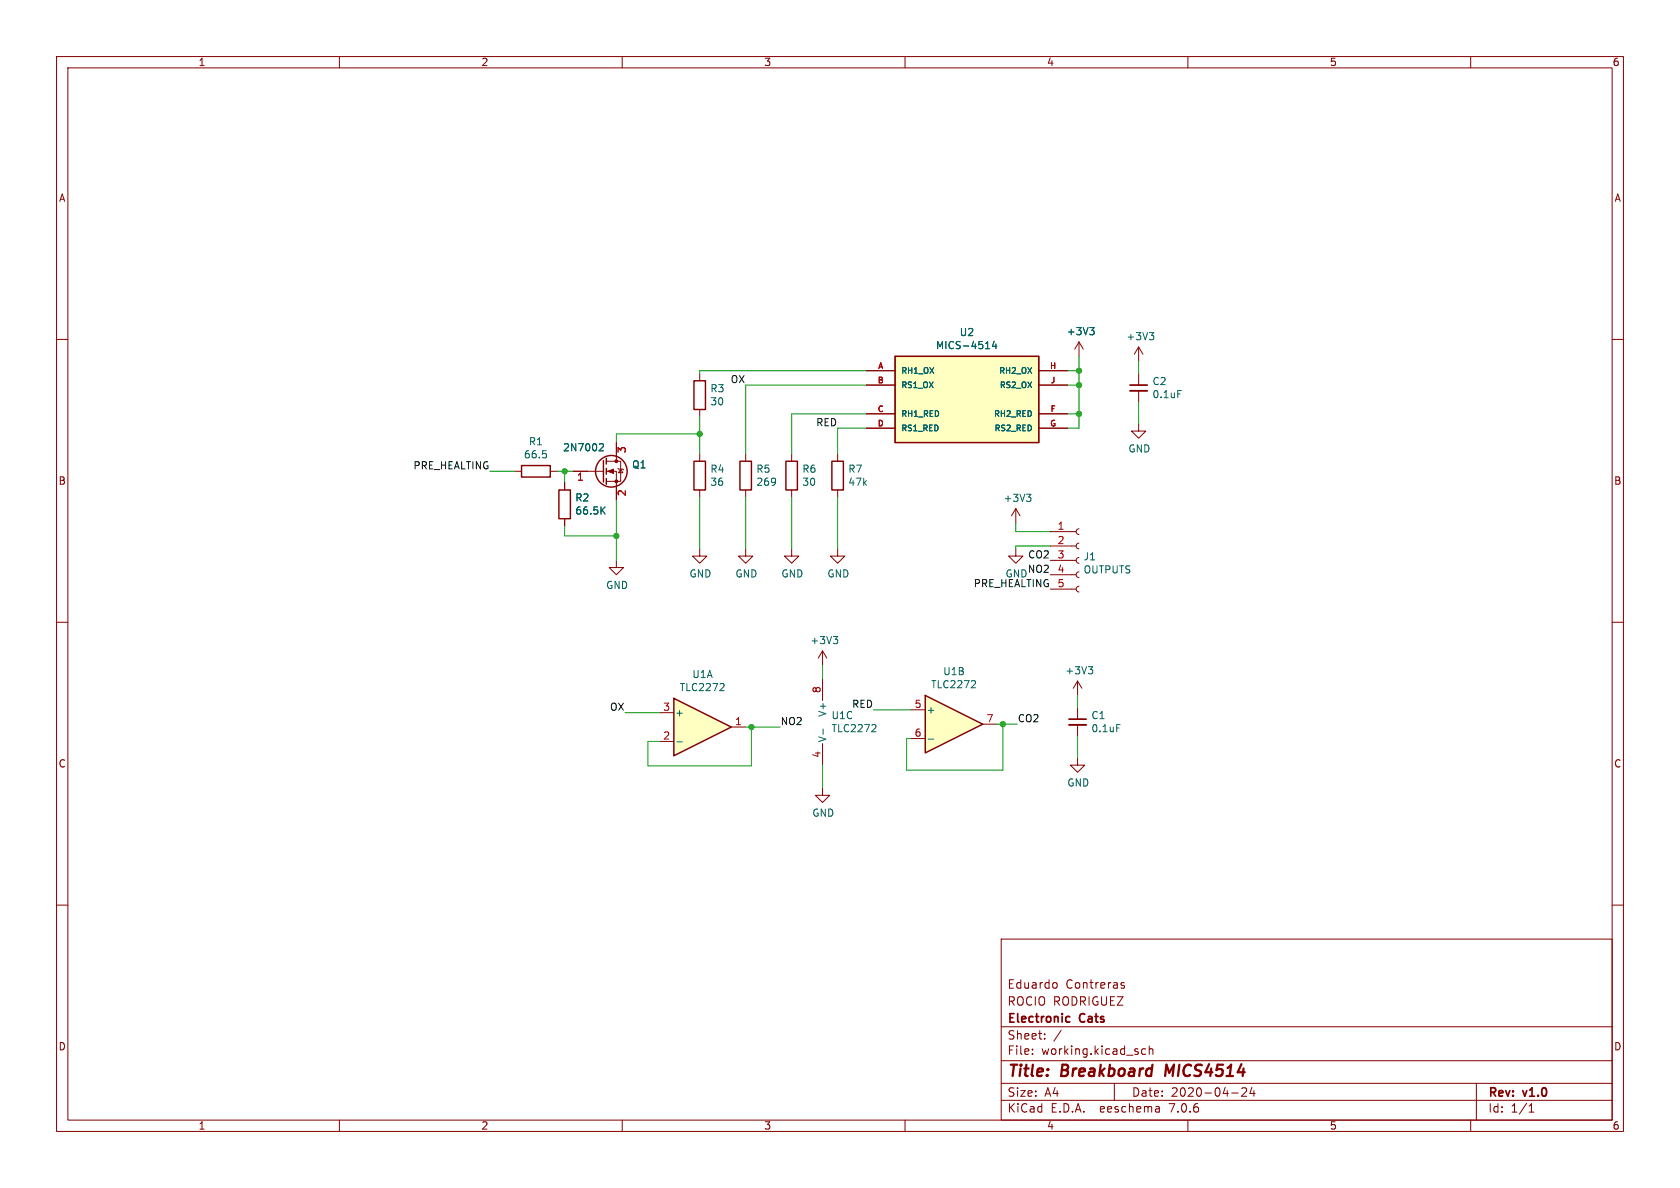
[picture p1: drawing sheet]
(kicad_sch (version 20230121) (generator eeschema)

 (paper "A4")

 (title_block
  (title "Breakboard MICS4514")
  (date "2020-04-24")
  (rev "v1.0")
  (company "Electronic Cats")
  (comment 1 "ROCIO RODRIGUEZ")
  (comment 2 "Eduardo Contreras"))

 (lib_symbols
  (symbol "Amplifier_Operational:LM2904" (pin_names (offset 0.127)) (in_bom yes) (on_board yes)
   (property "Reference" "U" (at 0 5.08 0) (effects (font (size 1.27 1.27)) (justify left)))
   (property "Value" "LM2904" (at 0 -5.08 0) (effects (font (size 1.27 1.27)) (justify left)))
   (property "Footprint" "" (at 0 0 0) (effects (font (size 1.27 1.27)) hide))
   (property "Datasheet" "http://www.ti.com/lit/ds/symlink/lm358.pdf" (at 0 0 0) (effects (font (size 1.27 1.27)) hide))
   (property "ki_locked" "" (at 0 0 0) (effects (font (size 1.27 1.27))))
   (symbol "LM2904_1_1"
    (polyline (pts (xy -5.08 5.08) (xy 5.08 0) (xy -5.08 -5.08) (xy -5.08 5.08)) (stroke (width 0.254) (type default)) (fill (type background)))
    (pin output line (at 7.62 0 180) (length 2.54) (name "~" (effects (font (size 1.27 1.27)))) (number "1" (effects (font (size 1.27 1.27)))))
    (pin input line (at -7.62 -2.54 0) (length 2.54) (name "-" (effects (font (size 1.27 1.27)))) (number "2" (effects (font (size 1.27 1.27)))))
    (pin input line (at -7.62 2.54 0) (length 2.54) (name "+" (effects (font (size 1.27 1.27)))) (number "3" (effects (font (size 1.27 1.27))))))
   (symbol "LM2904_2_1"
    (polyline (pts (xy -5.08 5.08) (xy 5.08 0) (xy -5.08 -5.08) (xy -5.08 5.08)) (stroke (width 0.254) (type default)) (fill (type background)))
    (pin input line (at -7.62 2.54 0) (length 2.54) (name "+" (effects (font (size 1.27 1.27)))) (number "5" (effects (font (size 1.27 1.27)))))
    (pin input line (at -7.62 -2.54 0) (length 2.54) (name "-" (effects (font (size 1.27 1.27)))) (number "6" (effects (font (size 1.27 1.27)))))
    (pin output line (at 7.62 0 180) (length 2.54) (name "~" (effects (font (size 1.27 1.27)))) (number "7" (effects (font (size 1.27 1.27))))))
   (symbol "LM2904_3_1"
    (pin power_in line (at -2.54 -7.62 90) (length 3.81) (name "V-" (effects (font (size 1.27 1.27)))) (number "4" (effects (font (size 1.27 1.27)))))
    (pin power_in line (at -2.54 7.62 270) (length 3.81) (name "V+" (effects (font (size 1.27 1.27)))) (number "8" (effects (font (size 1.27 1.27)))))))
  (symbol "Amplifier_Operational:TLC272" (pin_names (offset 0.127)) (in_bom yes) (on_board yes)
   (property "Reference" "U" (at 0 5.08 0) (effects (font (size 1.27 1.27)) (justify left)))
   (property "Value" "TLC272" (at 0 -5.08 0) (effects (font (size 1.27 1.27)) (justify left)))
   (property "Footprint" "" (at 0 0 0) (effects (font (size 1.27 1.27)) hide))
   (property "Datasheet" "http://www.ti.com/lit/ds/symlink/tlc272.pdf" (at 0 0 0) (effects (font (size 1.27 1.27)) hide))
   (property "ki_locked" "" (at 0 0 0) (effects (font (size 1.27 1.27))))
   (symbol "TLC272_1_1"
    (polyline (pts (xy -5.08 5.08) (xy 5.08 0) (xy -5.08 -5.08) (xy -5.08 5.08)) (stroke (width 0.254) (type default)) (fill (type background)))
    (pin output line (at 7.62 0 180) (length 2.54) (name "~" (effects (font (size 1.27 1.27)))) (number "1" (effects (font (size 1.27 1.27)))))
    (pin input line (at -7.62 -2.54 0) (length 2.54) (name "-" (effects (font (size 1.27 1.27)))) (number "2" (effects (font (size 1.27 1.27)))))
    (pin input line (at -7.62 2.54 0) (length 2.54) (name "+" (effects (font (size 1.27 1.27)))) (number "3" (effects (font (size 1.27 1.27))))))
   (symbol "TLC272_2_1"
    (polyline (pts (xy -5.08 5.08) (xy 5.08 0) (xy -5.08 -5.08) (xy -5.08 5.08)) (stroke (width 0.254) (type default)) (fill (type background)))
    (pin input line (at -7.62 2.54 0) (length 2.54) (name "+" (effects (font (size 1.27 1.27)))) (number "5" (effects (font (size 1.27 1.27)))))
    (pin input line (at -7.62 -2.54 0) (length 2.54) (name "-" (effects (font (size 1.27 1.27)))) (number "6" (effects (font (size 1.27 1.27)))))
    (pin output line (at 7.62 0 180) (length 2.54) (name "~" (effects (font (size 1.27 1.27)))) (number "7" (effects (font (size 1.27 1.27))))))
   (symbol "TLC272_3_1"
    (pin power_in line (at -2.54 -7.62 90) (length 3.81) (name "V-" (effects (font (size 1.27 1.27)))) (number "4" (effects (font (size 1.27 1.27)))))
    (pin power_in line (at -2.54 7.62 270) (length 3.81) (name "V+" (effects (font (size 1.27 1.27)))) (number "8" (effects (font (size 1.27 1.27)))))))
  (symbol "Device:C_Small" (pin_numbers hide) (pin_names (offset 0.254) hide) (in_bom yes) (on_board yes)
   (property "Reference" "C" (at 0.254 1.778 0) (effects (font (size 1.27 1.27)) (justify left)))
   (property "Value" "C_Small" (at 0.254 -2.032 0) (effects (font (size 1.27 1.27)) (justify left)))
   (property "Footprint" "" (at 0 0 0) (effects (font (size 1.27 1.27)) hide))
   (property "Datasheet" "~" (at 0 0 0) (effects (font (size 1.27 1.27)) hide))
   (symbol "C_Small_0_1"
    (polyline (pts (xy -1.524 -0.508) (xy 1.524 -0.508)) (stroke (width 0.3302) (type default)) (fill (type none)))
    (polyline (pts (xy -1.524 0.508) (xy 1.524 0.508)) (stroke (width 0.3048) (type default)) (fill (type none))))
   (symbol "C_Small_1_1"
    (pin passive line (at 0 2.54 270) (length 2.032) (name "~" (effects (font (size 1.27 1.27)))) (number "1" (effects (font (size 1.27 1.27)))))
    (pin passive line (at 0 -2.54 90) (length 2.032) (name "~" (effects (font (size 1.27 1.27)))) (number "2" (effects (font (size 1.27 1.27)))))))
  (symbol "Device:Q_NMOS_GSD" (pin_names (offset 0) hide) (in_bom yes) (on_board yes)
   (property "Reference" "Q" (at 5.08 1.27 0) (effects (font (size 1.27 1.27)) (justify left)))
   (property "Value" "Q_NMOS_GSD" (at 5.08 -1.27 0) (effects (font (size 1.27 1.27)) (justify left)))
   (property "Footprint" "" (at 5.08 2.54 0) (effects (font (size 1.27 1.27)) hide))
   (property "Datasheet" "~" (at 0 0 0) (effects (font (size 1.27 1.27)) hide))
   (symbol "Q_NMOS_GSD_0_1"
    (polyline (pts (xy 0.254 0) (xy -2.54 0)) (stroke (width 0) (type default)) (fill (type none)))
    (polyline (pts (xy 0.254 1.905) (xy 0.254 -1.905)) (stroke (width 0.254) (type default)) (fill (type none)))
    (polyline (pts (xy 0.762 -1.27) (xy 0.762 -2.286)) (stroke (width 0.254) (type default)) (fill (type none)))
    (polyline (pts (xy 0.762 0.508) (xy 0.762 -0.508)) (stroke (width 0.254) (type default)) (fill (type none)))
    (polyline (pts (xy 0.762 2.286) (xy 0.762 1.27)) (stroke (width 0.254) (type default)) (fill (type none)))
    (polyline (pts (xy 2.54 2.54) (xy 2.54 1.778)) (stroke (width 0) (type default)) (fill (type none)))
    (polyline (pts (xy 2.54 -2.54) (xy 2.54 0) (xy 0.762 0)) (stroke (width 0) (type default)) (fill (type none)))
    (polyline (pts (xy 0.762 -1.778) (xy 3.302 -1.778) (xy 3.302 1.778) (xy 0.762 1.778)) (stroke (width 0) (type default)) (fill (type none)))
    (polyline (pts (xy 1.016 0) (xy 2.032 0.381) (xy 2.032 -0.381) (xy 1.016 0)) (stroke (width 0) (type default)) (fill (type outline)))
    (polyline (pts (xy 2.794 0.508) (xy 2.921 0.381) (xy 3.683 0.381) (xy 3.81 0.254)) (stroke (width 0) (type default)) (fill (type none)))
    (polyline (pts (xy 3.302 0.381) (xy 2.921 -0.254) (xy 3.683 -0.254) (xy 3.302 0.381)) (stroke (width 0) (type default)) (fill (type none)))
    (circle (center 1.651 0) (radius 2.794) (stroke (width 0.254) (type default)) (fill (type none)))
    (circle (center 2.54 -1.778) (radius 0.254) (stroke (width 0) (type default)) (fill (type outline)))
    (circle (center 2.54 1.778) (radius 0.254) (stroke (width 0) (type default)) (fill (type outline))))
   (symbol "Q_NMOS_GSD_1_1"
    (pin input line (at -5.08 0 0) (length 2.54) (name "G" (effects (font (size 1.27 1.27)))) (number "1" (effects (font (size 1.27 1.27)))))
    (pin passive line (at 2.54 -5.08 90) (length 2.54) (name "S" (effects (font (size 1.27 1.27)))) (number "2" (effects (font (size 1.27 1.27)))))
    (pin passive line (at 2.54 5.08 270) (length 2.54) (name "D" (effects (font (size 1.27 1.27)))) (number "3" (effects (font (size 1.27 1.27)))))))
  (symbol "Device:R" (pin_numbers hide) (pin_names (offset 0)) (in_bom yes) (on_board yes)
   (property "Reference" "R" (at 2.032 0 90) (effects (font (size 1.27 1.27))))
   (property "Value" "R" (at 0 0 90) (effects (font (size 1.27 1.27))))
   (property "Footprint" "" (at -1.778 0 90) (effects (font (size 1.27 1.27)) hide))
   (property "Datasheet" "~" (at 0 0 0) (effects (font (size 1.27 1.27)) hide))
   (symbol "R_0_1"
    (rectangle (start -1.016 -2.54) (end 1.016 2.54) (stroke (width 0.254) (type default)) (fill (type none))))
   (symbol "R_1_1"
    (pin passive line (at 0 3.81 270) (length 1.27) (name "~" (effects (font (size 1.27 1.27)))) (number "1" (effects (font (size 1.27 1.27)))))
    (pin passive line (at 0 -3.81 90) (length 1.27) (name "~" (effects (font (size 1.27 1.27)))) (number "2" (effects (font (size 1.27 1.27)))))))
  (symbol "breakboard_MICS4514-rescue:Conn_01x05_Female-Connector" (pin_names (offset 1.016) hide) (in_bom yes) (on_board yes)
   (property "Reference" "J" (at 0 7.62 0) (effects (font (size 1.27 1.27))))
   (property "Value" "Connector_Conn_01x05_Female" (at 0 -7.62 0) (effects (font (size 1.27 1.27))))
   (property "Footprint" "" (at 0 0 0) (effects (font (size 1.27 1.27)) hide))
   (property "Datasheet" "" (at 0 0 0) (effects (font (size 1.27 1.27)) hide))
   (symbol "Conn_01x05_Female-Connector_1_1"
    (arc (start 0 -4.572) (mid -0.5058 -5.08) (end 0 -5.588) (stroke (width 0.1524) (type solid)) (fill (type none)))
    (arc (start 0 -2.032) (mid -0.5058 -2.54) (end 0 -3.048) (stroke (width 0.1524) (type solid)) (fill (type none)))
    (polyline (pts (xy -1.27 -5.08) (xy -0.508 -5.08)) (stroke (width 0.1524) (type solid)) (fill (type none)))
    (polyline (pts (xy -1.27 -2.54) (xy -0.508 -2.54)) (stroke (width 0.1524) (type solid)) (fill (type none)))
    (polyline (pts (xy -1.27 0) (xy -0.508 0)) (stroke (width 0.1524) (type solid)) (fill (type none)))
    (polyline (pts (xy -1.27 2.54) (xy -0.508 2.54)) (stroke (width 0.1524) (type solid)) (fill (type none)))
    (polyline (pts (xy -1.27 5.08) (xy -0.508 5.08)) (stroke (width 0.1524) (type solid)) (fill (type none)))
    (arc (start 0 0.508) (mid -0.5058 0) (end 0 -0.508) (stroke (width 0.1524) (type solid)) (fill (type none)))
    (arc (start 0 3.048) (mid -0.5058 2.54) (end 0 2.032) (stroke (width 0.1524) (type solid)) (fill (type none)))
    (arc (start 0 5.588) (mid -0.5058 5.08) (end 0 4.572) (stroke (width 0.1524) (type solid)) (fill (type none)))
    (pin passive line (at -5.08 5.08 0) (length 3.81) (name "Pin_1" (effects (font (size 1.27 1.27)))) (number "1" (effects (font (size 1.27 1.27)))))
    (pin passive line (at -5.08 2.54 0) (length 3.81) (name "Pin_2" (effects (font (size 1.27 1.27)))) (number "2" (effects (font (size 1.27 1.27)))))
    (pin passive line (at -5.08 0 0) (length 3.81) (name "Pin_3" (effects (font (size 1.27 1.27)))) (number "3" (effects (font (size 1.27 1.27)))))
    (pin passive line (at -5.08 -2.54 0) (length 3.81) (name "Pin_4" (effects (font (size 1.27 1.27)))) (number "4" (effects (font (size 1.27 1.27)))))
    (pin passive line (at -5.08 -5.08 0) (length 3.81) (name "Pin_5" (effects (font (size 1.27 1.27)))) (number "5" (effects (font (size 1.27 1.27)))))))
  (symbol "breakboard_MICS4514-rescue:MICS-4514-electroniccats" (pin_names (offset 1.016)) (in_bom yes) (on_board yes)
   (property "Reference" "U" (at -12.7254 8.4074 0) (effects (font (size 1.27 1.27)) (justify left bottom)))
   (property "Value" "MICS-4514-electroniccats" (at -12.7508 -10.1854 0) (effects (font (size 1.27 1.27)) (justify left bottom)))
   (property "Footprint" "MICS_10-SMD" (at -1.27 -7.62 0) (effects (font (size 1.27 1.27)) (justify left bottom) hide))
   (property "Datasheet" "None" (at -1.27 -7.62 0) (effects (font (size 1.27 1.27)) (justify left bottom) hide))
   (property "Field5" "None" (at -1.27 -7.62 0) (effects (font (size 1.27 1.27)) (justify left bottom) hide))
   (property "ki_locked" "" (at 0 0 0) (effects (font (size 1.27 1.27))))
   (symbol "MICS-4514-electroniccats_0_0"
    (polyline (pts (xy -12.7 -7.62) (xy 12.7 -7.62)) (stroke (width 0.254) (type solid)) (fill (type none)))
    (polyline (pts (xy -12.7 7.62) (xy -12.7 -7.62)) (stroke (width 0.254) (type solid)) (fill (type none)))
    (polyline (pts (xy 12.7 -7.62) (xy 12.7 7.62)) (stroke (width 0.254) (type solid)) (fill (type none)))
    (polyline (pts (xy 12.7 7.62) (xy -12.7 7.62)) (stroke (width 0.254) (type solid)) (fill (type none)))
    (pin bidirectional line (at -17.78 5.08 0) (length 5.08) (name "RH1_OX" (effects (font (size 1.016 1.016)))) (number "A" (effects (font (size 1.016 1.016)))))
    (pin bidirectional line (at -17.78 2.54 0) (length 5.08) (name "RS1_OX" (effects (font (size 1.016 1.016)))) (number "B" (effects (font (size 1.016 1.016)))))
    (pin bidirectional line (at -17.78 -2.54 0) (length 5.08) (name "RH1_RED" (effects (font (size 1.016 1.016)))) (number "C" (effects (font (size 1.016 1.016)))))
    (pin bidirectional line (at -17.78 -5.08 0) (length 5.08) (name "RS1_RED" (effects (font (size 1.016 1.016)))) (number "D" (effects (font (size 1.016 1.016)))))
    (pin power_in line (at 17.78 -2.54 180) (length 5.08) (name "RH2_RED" (effects (font (size 1.016 1.016)))) (number "F" (effects (font (size 1.016 1.016)))))
    (pin power_in line (at 17.78 -5.08 180) (length 5.08) (name "RS2_RED" (effects (font (size 1.016 1.016)))) (number "G" (effects (font (size 1.016 1.016)))))
    (pin power_in line (at 17.78 5.08 180) (length 5.08) (name "RH2_OX" (effects (font (size 1.016 1.016)))) (number "H" (effects (font (size 1.016 1.016)))))
    (pin power_in line (at 17.78 2.54 180) (length 5.08) (name "RS2_OX" (effects (font (size 1.016 1.016)))) (number "J" (effects (font (size 1.016 1.016))))))
   (symbol "MICS-4514-electroniccats_0_1"
    (rectangle (start -12.7 7.62) (end 12.7 -7.62) (stroke (width 0) (type solid)) (fill (type background)))))
  (symbol "power:+3V3" (power) (pin_names (offset 0)) (in_bom yes) (on_board yes)
   (property "Reference" "#PWR" (at 0 -3.81 0) (effects (font (size 1.27 1.27)) hide))
   (property "Value" "+3V3" (at 0 3.556 0) (effects (font (size 1.27 1.27))))
   (property "Footprint" "" (at 0 0 0) (effects (font (size 1.27 1.27)) hide))
   (property "Datasheet" "" (at 0 0 0) (effects (font (size 1.27 1.27)) hide))
   (symbol "+3V3_0_1"
    (polyline (pts (xy -0.762 1.27) (xy 0 2.54)) (stroke (width 0) (type default)) (fill (type none)))
    (polyline (pts (xy 0 0) (xy 0 2.54)) (stroke (width 0) (type default)) (fill (type none)))
    (polyline (pts (xy 0 2.54) (xy 0.762 1.27)) (stroke (width 0) (type default)) (fill (type none))))
   (symbol "+3V3_1_1"
    (pin power_in line (at 0 0 90) (length 0) hide (name "+3V3" (effects (font (size 1.27 1.27)))) (number "1" (effects (font (size 1.27 1.27)))))))
  (symbol "power:GND" (power) (pin_names (offset 0)) (in_bom yes) (on_board yes)
   (property "Reference" "#PWR" (at 0 -6.35 0) (effects (font (size 1.27 1.27)) hide))
   (property "Value" "GND" (at 0 -3.81 0) (effects (font (size 1.27 1.27))))
   (property "Footprint" "" (at 0 0 0) (effects (font (size 1.27 1.27)) hide))
   (property "Datasheet" "" (at 0 0 0) (effects (font (size 1.27 1.27)) hide))
   (symbol "GND_0_1"
    (polyline (pts (xy 0 0) (xy 0 -1.27) (xy 1.27 -1.27) (xy 0 -2.54) (xy -1.27 -1.27) (xy 0 -1.27)) (stroke (width 0) (type default)) (fill (type none))))
   (symbol "GND_1_1"
    (pin power_in line (at 0 0 270) (length 0) hide (name "GND" (effects (font (size 1.27 1.27)))) (number "1" (effects (font (size 1.27 1.27))))))))

 (junction (at 190.754 65.532) (diameter 0) (color 0 0 0 0))
 (junction (at 108.966 94.742) (diameter 0) (color 0 0 0 0))
 (junction (at 132.842 128.524) (diameter 0) (color 0 0 0 0))
 (junction (at 190.754 73.152) (diameter 0) (color 0 0 0 0))
 (junction (at 99.822 83.312) (diameter 0) (color 0 0 0 0))
 (junction (at 177.292 128.016) (diameter 0) (color 0 0 0 0))
 (junction (at 190.754 68.072) (diameter 0) (color 0 0 0 0))
 (junction (at 123.698 76.708) (diameter 0) (color 0 0 0 0))

 (wire (pts (xy 99.822 94.742) (xy 108.966 94.742)) (stroke (width 0) (type default)))
 (wire (pts (xy 114.554 135.382) (xy 132.842 135.382)) (stroke (width 0) (type default)))
 (wire (pts (xy 101.346 83.312) (xy 99.822 83.312)) (stroke (width 0) (type default)))
 (wire (pts (xy 201.295 63.881) (xy 201.295 66.04)) (stroke (width 0) (type default)))
 (wire (pts (xy 177.292 136.144) (xy 177.292 128.016)) (stroke (width 0) (type default)))
 (wire (pts (xy 188.722 73.152) (xy 190.754 73.152)) (stroke (width 0) (type default)))
 (wire (pts (xy 123.698 66.04) (xy 123.698 65.532)) (stroke (width 0) (type default)))
 (wire (pts (xy 116.586 131.064) (xy 114.554 131.064)) (stroke (width 0) (type default)))
 (wire (pts (xy 188.722 68.072) (xy 190.754 68.072)) (stroke (width 0) (type default)))
 (wire (pts (xy 132.842 135.382) (xy 132.842 128.524)) (stroke (width 0) (type default)))
 (wire (pts (xy 160.274 136.144) (xy 177.292 136.144)) (stroke (width 0) (type default)))
 (wire (pts (xy 123.698 76.708) (xy 123.698 80.264)) (stroke (width 0) (type default)))
 (wire (pts (xy 161.036 125.476) (xy 154.432 125.476)) (stroke (width 0) (type default)))
 (wire (pts (xy 123.698 73.66) (xy 123.698 76.708)) (stroke (width 0) (type default)))
 (wire (pts (xy 132.842 128.524) (xy 137.922 128.524)) (stroke (width 0) (type default)))
 (wire (pts (xy 123.698 97.028) (xy 123.698 87.884)) (stroke (width 0) (type default)))
 (wire (pts (xy 153.162 75.692) (xy 148.082 75.692)) (stroke (width 0) (type default)))
 (wire (pts (xy 161.036 130.556) (xy 160.274 130.556)) (stroke (width 0) (type default)))
 (wire (pts (xy 99.822 92.964) (xy 99.822 94.742)) (stroke (width 0) (type default)))
 (wire (pts (xy 177.292 128.016) (xy 179.832 128.016)) (stroke (width 0) (type default)))
 (wire (pts (xy 131.826 68.072) (xy 131.826 80.264)) (stroke (width 0) (type default)))
 (wire (pts (xy 185.674 96.52) (xy 179.578 96.52)) (stroke (width 0) (type default)))
 (wire (pts (xy 145.415 139.319) (xy 145.415 135.255)) (stroke (width 0) (type default)))
 (wire (pts (xy 153.162 65.532) (xy 123.698 65.532)) (stroke (width 0) (type default)))
 (wire (pts (xy 148.082 87.884) (xy 148.082 97.028)) (stroke (width 0) (type default)))
 (wire (pts (xy 190.754 75.692) (xy 190.754 73.152)) (stroke (width 0) (type default)))
 (wire (pts (xy 108.966 94.742) (xy 108.966 99.06)) (stroke (width 0) (type default)))
 (wire (pts (xy 188.722 75.692) (xy 190.754 75.692)) (stroke (width 0) (type default)))
 (wire (pts (xy 188.722 65.532) (xy 190.754 65.532)) (stroke (width 0) (type default)))
 (wire (pts (xy 99.822 83.312) (xy 98.552 83.312)) (stroke (width 0) (type default)))
 (wire (pts (xy 190.754 68.072) (xy 190.754 65.532)) (stroke (width 0) (type default)))
 (wire (pts (xy 179.578 96.52) (xy 179.578 97.028)) (stroke (width 0) (type default)))
 (wire (pts (xy 131.826 97.028) (xy 131.826 87.884)) (stroke (width 0) (type default)))
 (wire (pts (xy 190.5 130.175) (xy 190.5 133.985)) (stroke (width 0) (type default)))
 (wire (pts (xy 108.966 76.708) (xy 123.698 76.708)) (stroke (width 0) (type default)))
 (wire (pts (xy 139.954 87.884) (xy 139.954 97.028)) (stroke (width 0) (type default)))
 (wire (pts (xy 145.415 117.602) (xy 145.415 120.015)) (stroke (width 0) (type default)))
 (wire (pts (xy 131.826 128.524) (xy 132.842 128.524)) (stroke (width 0) (type default)))
 (wire (pts (xy 160.274 130.556) (xy 160.274 136.144)) (stroke (width 0) (type default)))
 (wire (pts (xy 190.5 122.936) (xy 190.5 125.095)) (stroke (width 0) (type default)))
 (wire (pts (xy 108.966 78.232) (xy 108.966 76.708)) (stroke (width 0) (type default)))
 (wire (pts (xy 139.954 73.152) (xy 139.954 80.264)) (stroke (width 0) (type default)))
 (wire (pts (xy 90.932 83.312) (xy 86.614 83.312)) (stroke (width 0) (type default)))
 (wire (pts (xy 179.578 92.456) (xy 179.578 93.98)) (stroke (width 0) (type default)))
 (wire (pts (xy 153.162 73.152) (xy 139.954 73.152)) (stroke (width 0) (type default)))
 (wire (pts (xy 201.295 71.12) (xy 201.295 74.93)) (stroke (width 0) (type default)))
 (wire (pts (xy 190.754 73.152) (xy 190.754 68.072)) (stroke (width 0) (type default)))
 (wire (pts (xy 108.966 88.392) (xy 108.966 94.742)) (stroke (width 0) (type default)))
 (wire (pts (xy 148.082 75.692) (xy 148.082 80.264)) (stroke (width 0) (type default)))
 (wire (pts (xy 153.162 68.072) (xy 131.826 68.072)) (stroke (width 0) (type default)))
 (wire (pts (xy 114.554 131.064) (xy 114.554 135.382)) (stroke (width 0) (type default)))
 (wire (pts (xy 190.754 65.532) (xy 190.754 62.992)) (stroke (width 0) (type default)))
 (wire (pts (xy 99.822 85.344) (xy 99.822 83.312)) (stroke (width 0) (type default)))
 (wire (pts (xy 116.586 125.984) (xy 110.49 125.984)) (stroke (width 0) (type default)))
 (wire (pts (xy 179.578 93.98) (xy 185.674 93.98)) (stroke (width 0) (type default)))
 (wire (pts (xy 176.276 128.016) (xy 177.292 128.016)) (stroke (width 0) (type default)))

 (label "NO2" (at 137.922 128.524 0) (effects (font (size 1.27 1.27)) (justify left bottom)))
 (label "PRE_HEALTING" (at 185.674 104.14 180) (effects (font (size 1.27 1.27)) (justify right bottom)))
 (label "CO2" (at 179.832 128.016 0) (effects (font (size 1.27 1.27)) (justify left bottom)))
 (label "RED" (at 154.432 125.476 180) (effects (font (size 1.27 1.27)) (justify right bottom)))
 (label "RED" (at 148.082 75.692 180) (effects (font (size 1.27 1.27)) (justify right bottom)))
 (label "NO2" (at 185.674 101.6 180) (effects (font (size 1.27 1.27)) (justify right bottom)))
 (label "CO2" (at 185.674 99.06 180) (effects (font (size 1.27 1.27)) (justify right bottom)))
 (label "PRE_HEALTING" (at 86.614 83.312 180) (effects (font (size 1.27 1.27)) (justify right bottom)))
 (label "OX" (at 131.826 68.072 180) (effects (font (size 1.27 1.27)) (justify right bottom)))
 (label "OX" (at 110.49 125.984 180) (effects (font (size 1.27 1.27)) (justify right bottom)))

 (symbol (lib_id "breakboard_MICS4514-rescue:MICS-4514-electroniccats") (at 170.942 70.612 0) (unit 1) (in_bom yes) (on_board yes) (dnp no)
  (property "Reference" "U2" (at 170.942 58.7502 0) (effects (font (size 1.27 1.27))))
  (property "Value" "MICS-4514" (at 170.942 61.0616 0) (effects (font (size 1.27 1.27))))
  (property "Footprint" "MICS-4514:MICS_10-SMD" (at 169.672 78.232 0) (effects (font (size 1.27 1.27)) (justify left bottom) hide))
  (property "Datasheet" "https://www.mouser.mx/datasheet/2/18/0278_Datasheet-MiCS-4514-rev-16-1144833.pdf" (at 169.672 78.232 0) (effects (font (size 1.27 1.27)) (justify left bottom) hide))
  (property "manf#" "MICS-4514" (at 169.672 78.232 0) (effects (font (size 1.27 1.27)) (justify left bottom) hide)) (pin "A") (pin "B") (pin "C") (pin "D") (pin "F") (pin "G") (pin "H") (pin "J"))

 (symbol (lib_id "Device:Q_NMOS_GSD") (at 106.426 83.312 0) (unit 1) (in_bom yes) (on_board yes) (dnp no)
  (property "Reference" "Q1" (at 111.633 82.1436 0) (effects (font (size 1.27 1.27)) (justify left)))
  (property "Value" "2N7002" (at 99.441 79.121 0) (effects (font (size 1.27 1.27)) (justify left)))
  (property "Footprint" "Package_TO_SOT_SMD:SOT-23" (at 111.506 80.772 0) (effects (font (size 1.27 1.27)) hide))
  (property "Datasheet" "https://www.mouser.mx/datasheet/2/408/T2N7002AK_datasheet_en_20150401-708738.pdf" (at 106.426 83.312 0) (effects (font (size 1.27 1.27)) hide))
  (property "manf#" "T2N7002AK,LM" (at 106.426 83.312 0) (effects (font (size 1.27 1.27)) hide)) (pin "1") (pin "2") (pin "3"))

 (symbol (lib_id "Device:R") (at 139.954 84.074 0) (unit 1) (in_bom yes) (on_board yes) (dnp no)
  (property "Reference" "R6" (at 141.732 82.9056 0) (effects (font (size 1.27 1.27)) (justify left)))
  (property "Value" "30" (at 141.732 85.217 0) (effects (font (size 1.27 1.27)) (justify left)))
  (property "Footprint" "Resistor_SMD:R_0805_2012Metric_Pad1.15x1.40mm_HandSolder" (at 138.176 84.074 90) (effects (font (size 1.27 1.27)) hide))
  (property "Datasheet" "https://www.mouser.mx/datasheet/2/427/crcwce3-1223726.pdf" (at 139.954 84.074 0) (effects (font (size 1.27 1.27)) hide))
  (property "manf#" "CRCW080530R0FKEAC" (at 139.954 84.074 0) (effects (font (size 1.27 1.27)) hide)) (pin "1") (pin "2"))

 (symbol (lib_id "Amplifier_Operational:TLC272") (at 124.206 128.524 0) (unit 1) (in_bom yes) (on_board yes) (dnp no)
  (property "Reference" "U1" (at 124.206 119.2022 0) (effects (font (size 1.27 1.27))))
  (property "Value" "TLC2272" (at 124.206 121.5136 0) (effects (font (size 1.27 1.27))))
  (property "Footprint" "Package_SO:SOIC-8_3.9x4.9mm_P1.27mm" (at 124.206 128.524 0) (effects (font (size 1.27 1.27)) hide))
  (property "Datasheet" "http://www.ti.com/lit/ds/symlink/tlc2272.pdf" (at 124.206 128.524 0) (effects (font (size 1.27 1.27)) hide))
  (property "manf#" "TLC2272CD" (at 124.206 128.524 0) (effects (font (size 1.27 1.27)) hide)) (pin "1") (pin "2") (pin "3") (pin "5") (pin "6") (pin "7") (pin "4") (pin "8"))

 (symbol (lib_id "Amplifier_Operational:TLC272") (at 168.656 128.016 0) (unit 2) (in_bom yes) (on_board yes) (dnp no)
  (property "Reference" "U1" (at 168.656 118.6942 0) (effects (font (size 1.27 1.27))))
  (property "Value" "TLC2272" (at 168.656 121.0056 0) (effects (font (size 1.27 1.27))))
  (property "Footprint" "Package_SO:SOIC-8_3.9x4.9mm_P1.27mm" (at 168.656 128.016 0) (effects (font (size 1.27 1.27)) hide))
  (property "Datasheet" "http://www.ti.com/lit/ds/symlink/tlc2272.pdf" (at 168.656 128.016 0) (effects (font (size 1.27 1.27)) hide))
  (property "manf#" "TLC2272CD" (at 0.254 240.792 0) (effects (font (size 1.27 1.27)) hide)) (pin "1") (pin "2") (pin "3") (pin "5") (pin "6") (pin "7") (pin "4") (pin "8"))

 (symbol (lib_id "Device:R") (at 123.698 69.85 0) (unit 1) (in_bom yes) (on_board yes) (dnp no)
  (property "Reference" "R3" (at 125.476 68.6816 0) (effects (font (size 1.27 1.27)) (justify left)))
  (property "Value" "30" (at 125.476 70.993 0) (effects (font (size 1.27 1.27)) (justify left)))
  (property "Footprint" "Resistor_SMD:R_0805_2012Metric_Pad1.15x1.40mm_HandSolder" (at 121.92 69.85 90) (effects (font (size 1.27 1.27)) hide))
  (property "Datasheet" "https://www.mouser.mx/datasheet/2/427/crcwce3-1223726.pdf" (at 123.698 69.85 0) (effects (font (size 1.27 1.27)) hide))
  (property "manf#" "CRCW080530R0FKEAC" (at 123.698 69.85 0) (effects (font (size 1.27 1.27)) hide)) (pin "1") (pin "2"))

 (symbol (lib_id "Device:R") (at 123.698 84.074 0) (unit 1) (in_bom yes) (on_board yes) (dnp no)
  (property "Reference" "R4" (at 125.476 82.9056 0) (effects (font (size 1.27 1.27)) (justify left)))
  (property "Value" "36" (at 125.476 85.217 0) (effects (font (size 1.27 1.27)) (justify left)))
  (property "Footprint" "Resistor_SMD:R_0805_2012Metric_Pad1.15x1.40mm_HandSolder" (at 121.92 84.074 90) (effects (font (size 1.27 1.27)) hide))
  (property "Datasheet" "https://www.mouser.mx/datasheet/2/315/AOA0000C304-1149620.pdf" (at 123.698 84.074 0) (effects (font (size 1.27 1.27)) hide))
  (property "manf#" "ERJ-6ENF36R0V" (at 123.698 84.074 0) (effects (font (size 1.27 1.27)) hide)) (pin "1") (pin "2"))

 (symbol (lib_id "Device:R") (at 99.822 89.154 0) (unit 1) (in_bom yes) (on_board yes) (dnp no)
  (property "Reference" "R2" (at 101.6 87.9856 0) (effects (font (size 1.27 1.27)) (justify left)))
  (property "Value" "66.5K" (at 101.6 90.297 0) (effects (font (size 1.27 1.27)) (justify left)))
  (property "Footprint" "Resistor_SMD:R_0805_2012Metric_Pad1.15x1.40mm_HandSolder" (at 98.044 89.154 90) (effects (font (size 1.27 1.27)) hide))
  (property "Datasheet" "https://www.mouser.mx/datasheet/2/315/AOA0000C304-1149620.pdf" (at 99.822 89.154 0) (effects (font (size 1.27 1.27)) hide))
  (property "manf#" "ERJ-6ENF6652V" (at 99.822 89.154 0) (effects (font (size 1.27 1.27)) hide)) (pin "1") (pin "2"))

 (symbol (lib_id "Device:R") (at 94.742 83.312 270) (unit 1) (in_bom yes) (on_board yes) (dnp no)
  (property "Reference" "R1" (at 94.742 78.0542 90) (effects (font (size 1.27 1.27))))
  (property "Value" "66.5" (at 94.742 80.3656 90) (effects (font (size 1.27 1.27))))
  (property "Footprint" "Resistor_SMD:R_0805_2012Metric_Pad1.15x1.40mm_HandSolder" (at 94.742 81.534 90) (effects (font (size 1.27 1.27)) hide))
  (property "Datasheet" "https://www.mouser.mx/datasheet/2/427/dcrcwe3-109170.pdf" (at 94.742 83.312 0) (effects (font (size 1.27 1.27)) hide))
  (property "manf#" "CRCW080566R5FKEA" (at 94.742 83.312 90) (effects (font (size 1.27 1.27)) hide)) (pin "1") (pin "2"))

 (symbol (lib_id "Device:R") (at 131.826 84.074 0) (unit 1) (in_bom yes) (on_board yes) (dnp no)
  (property "Reference" "R5" (at 133.604 82.9056 0) (effects (font (size 1.27 1.27)) (justify left)))
  (property "Value" "269" (at 133.604 85.217 0) (effects (font (size 1.27 1.27)) (justify left)))
  (property "Footprint" "Resistor_SMD:R_0805_2012Metric_Pad1.15x1.40mm_HandSolder" (at 130.048 84.074 90) (effects (font (size 1.27 1.27)) hide))
  (property "Datasheet" "https://www.mouser.mx/datasheet/2/348/esr-e-1139161.pdf" (at 131.826 84.074 0) (effects (font (size 1.27 1.27)) hide))
  (property "manf#" "ESR10EZPJ271" (at 131.826 84.074 0) (effects (font (size 1.27 1.27)) hide)) (pin "1") (pin "2"))

 (symbol (lib_id "Device:R") (at 148.082 84.074 0) (unit 1) (in_bom yes) (on_board yes) (dnp no)
  (property "Reference" "R7" (at 149.86 82.9056 0) (effects (font (size 1.27 1.27)) (justify left)))
  (property "Value" "47k" (at 149.86 85.217 0) (effects (font (size 1.27 1.27)) (justify left)))
  (property "Footprint" "Resistor_SMD:R_0805_2012Metric_Pad1.15x1.40mm_HandSolder" (at 146.304 84.074 90) (effects (font (size 1.27 1.27)) hide))
  (property "Datasheet" "https://www.mouser.mx/datasheet/2/447/PYu-RC_Group_51_RoHS_L_10-1527934.pdf" (at 148.082 84.074 0) (effects (font (size 1.27 1.27)) hide))
  (property "manf#" "RC0805FR-071R" (at 148.082 84.074 0) (effects (font (size 1.27 1.27)) hide)) (pin "1") (pin "2"))

 (symbol (lib_id "power:+3V3") (at 190.754 62.992 0) (unit 1) (in_bom yes) (on_board yes) (dnp no)
  (property "Reference" "#PWR06" (at 190.754 66.802 0) (effects (font (size 1.27 1.27)) hide))
  (property "Value" "+3V3" (at 191.135 58.5978 0) (effects (font (size 1.27 1.27))))
  (property "Footprint" "" (at 190.754 62.992 0) (effects (font (size 1.27 1.27)) hide))
  (property "Datasheet" "" (at 190.754 62.992 0) (effects (font (size 1.27 1.27)) hide)) (pin "1"))

 (symbol (lib_id "power:GND") (at 131.826 97.028 0) (unit 1) (in_bom yes) (on_board yes) (dnp no)
  (property "Reference" "#PWR03" (at 131.826 103.378 0) (effects (font (size 1.27 1.27)) hide))
  (property "Value" "GND" (at 131.953 101.4222 0) (effects (font (size 1.27 1.27))))
  (property "Footprint" "" (at 131.826 97.028 0) (effects (font (size 1.27 1.27)) hide))
  (property "Datasheet" "" (at 131.826 97.028 0) (effects (font (size 1.27 1.27)) hide)) (pin "1"))

 (symbol (lib_id "power:GND") (at 148.082 97.028 0) (unit 1) (in_bom yes) (on_board yes) (dnp no)
  (property "Reference" "#PWR05" (at 148.082 103.378 0) (effects (font (size 1.27 1.27)) hide))
  (property "Value" "GND" (at 148.209 101.4222 0) (effects (font (size 1.27 1.27))))
  (property "Footprint" "" (at 148.082 97.028 0) (effects (font (size 1.27 1.27)) hide))
  (property "Datasheet" "" (at 148.082 97.028 0) (effects (font (size 1.27 1.27)) hide)) (pin "1"))

 (symbol (lib_id "power:GND") (at 139.954 97.028 0) (unit 1) (in_bom yes) (on_board yes) (dnp no)
  (property "Reference" "#PWR04" (at 139.954 103.378 0) (effects (font (size 1.27 1.27)) hide))
  (property "Value" "GND" (at 140.081 101.4222 0) (effects (font (size 1.27 1.27))))
  (property "Footprint" "" (at 139.954 97.028 0) (effects (font (size 1.27 1.27)) hide))
  (property "Datasheet" "" (at 139.954 97.028 0) (effects (font (size 1.27 1.27)) hide)) (pin "1"))

 (symbol (lib_id "power:GND") (at 123.698 97.028 0) (unit 1) (in_bom yes) (on_board yes) (dnp no)
  (property "Reference" "#PWR02" (at 123.698 103.378 0) (effects (font (size 1.27 1.27)) hide))
  (property "Value" "GND" (at 123.825 101.4222 0) (effects (font (size 1.27 1.27))))
  (property "Footprint" "" (at 123.698 97.028 0) (effects (font (size 1.27 1.27)) hide))
  (property "Datasheet" "" (at 123.698 97.028 0) (effects (font (size 1.27 1.27)) hide)) (pin "1"))

 (symbol (lib_id "power:GND") (at 108.966 99.06 0) (unit 1) (in_bom yes) (on_board yes) (dnp no)
  (property "Reference" "#PWR01" (at 108.966 105.41 0) (effects (font (size 1.27 1.27)) hide))
  (property "Value" "GND" (at 109.093 103.4542 0) (effects (font (size 1.27 1.27))))
  (property "Footprint" "" (at 108.966 99.06 0) (effects (font (size 1.27 1.27)) hide))
  (property "Datasheet" "" (at 108.966 99.06 0) (effects (font (size 1.27 1.27)) hide)) (pin "1"))

 (symbol (lib_id "power:+3V3") (at 179.578 92.456 0) (unit 1) (in_bom yes) (on_board yes) (dnp no)
  (property "Reference" "#PWR08" (at 179.578 96.266 0) (effects (font (size 1.27 1.27)) hide))
  (property "Value" "+3V3" (at 179.959 88.0618 0) (effects (font (size 1.27 1.27))))
  (property "Footprint" "" (at 179.578 92.456 0) (effects (font (size 1.27 1.27)) hide))
  (property "Datasheet" "" (at 179.578 92.456 0) (effects (font (size 1.27 1.27)) hide)) (pin "1"))

 (symbol (lib_id "power:GND") (at 179.578 97.028 0) (unit 1) (in_bom yes) (on_board yes) (dnp no)
  (property "Reference" "#PWR07" (at 179.578 103.378 0) (effects (font (size 1.27 1.27)) hide))
  (property "Value" "GND" (at 179.705 101.4222 0) (effects (font (size 1.27 1.27))))
  (property "Footprint" "" (at 179.578 97.028 0) (effects (font (size 1.27 1.27)) hide))
  (property "Datasheet" "" (at 179.578 97.028 0) (effects (font (size 1.27 1.27)) hide)) (pin "1"))

 (symbol (lib_id "breakboard_MICS4514-rescue:Conn_01x05_Female-Connector") (at 190.754 99.06 0) (unit 1) (in_bom yes) (on_board yes) (dnp no)
  (property "Reference" "J1" (at 191.4652 98.3996 0) (effects (font (size 1.27 1.27)) (justify left)))
  (property "Value" "OUTPUTS" (at 191.4652 100.711 0) (effects (font (size 1.27 1.27)) (justify left)))
  (property "Footprint" "Connector_PinHeader_2.54mm:PinHeader_1x05_P2.54mm_Vertical" (at 190.754 99.06 0) (effects (font (size 1.27 1.27)) hide))
  (property "Datasheet" "~" (at 190.754 99.06 0) (effects (font (size 1.27 1.27)) hide)) (pin "1") (pin "2") (pin "3") (pin "4") (pin "5"))

 (symbol (lib_id "Device:C_Small") (at 201.295 68.58 0) (unit 1) (in_bom yes) (on_board yes) (dnp no)
  (property "Reference" "C2" (at 203.6318 67.4116 0) (effects (font (size 1.27 1.27)) (justify left)))
  (property "Value" "0.1uF" (at 203.6318 69.723 0) (effects (font (size 1.27 1.27)) (justify left)))
  (property "Footprint" "Capacitor_SMD:C_0805_2012Metric_Pad1.15x1.40mm_HandSolder" (at 201.295 68.58 0) (effects (font (size 1.27 1.27)) hide))
  (property "Datasheet" "~" (at 201.295 68.58 0) (effects (font (size 1.27 1.27)) hide)) (pin "1") (pin "2"))

 (symbol (lib_id "power:+3V3") (at 201.295 63.881 0) (unit 1) (in_bom yes) (on_board yes) (dnp no)
  (property "Reference" "#PWR013" (at 201.295 67.691 0) (effects (font (size 1.27 1.27)) hide))
  (property "Value" "+3V3" (at 201.676 59.4868 0) (effects (font (size 1.27 1.27))))
  (property "Footprint" "" (at 201.295 63.881 0) (effects (font (size 1.27 1.27)) hide))
  (property "Datasheet" "" (at 201.295 63.881 0) (effects (font (size 1.27 1.27)) hide)) (pin "1"))

 (symbol (lib_id "power:GND") (at 201.295 74.93 0) (unit 1) (in_bom yes) (on_board yes) (dnp no)
  (property "Reference" "#PWR014" (at 201.295 81.28 0) (effects (font (size 1.27 1.27)) hide))
  (property "Value" "GND" (at 201.422 79.3242 0) (effects (font (size 1.27 1.27))))
  (property "Footprint" "" (at 201.295 74.93 0) (effects (font (size 1.27 1.27)) hide))
  (property "Datasheet" "" (at 201.295 74.93 0) (effects (font (size 1.27 1.27)) hide)) (pin "1"))

 (symbol (lib_id "Amplifier_Operational:LM2904") (at 147.955 127.635 0) (unit 3) (in_bom yes) (on_board yes) (dnp no)
  (property "Reference" "U1" (at 146.8882 126.4666 0) (effects (font (size 1.27 1.27)) (justify left)))
  (property "Value" "TLC2272" (at 146.8882 128.778 0) (effects (font (size 1.27 1.27)) (justify left)))
  (property "Footprint" "Package_SO:SOIC-8_3.9x4.9mm_P1.27mm" (at 147.955 127.635 0) (effects (font (size 1.27 1.27)) hide))
  (property "Datasheet" "http://www.ti.com/lit/ds/symlink/tlc2272.pdf" (at 147.955 127.635 0) (effects (font (size 1.27 1.27)) hide)) (pin "1") (pin "2") (pin "3") (pin "5") (pin "6") (pin "7") (pin "4") (pin "8"))

 (symbol (lib_id "power:+3V3") (at 145.415 117.602 0) (unit 1) (in_bom yes) (on_board yes) (dnp no)
  (property "Reference" "#PWR09" (at 145.415 121.412 0) (effects (font (size 1.27 1.27)) hide))
  (property "Value" "+3V3" (at 145.796 113.2078 0) (effects (font (size 1.27 1.27))))
  (property "Footprint" "" (at 145.415 117.602 0) (effects (font (size 1.27 1.27)) hide))
  (property "Datasheet" "" (at 145.415 117.602 0) (effects (font (size 1.27 1.27)) hide)) (pin "1"))

 (symbol (lib_id "power:GND") (at 145.415 139.319 0) (unit 1) (in_bom yes) (on_board yes) (dnp no)
  (property "Reference" "#PWR012" (at 145.415 145.669 0) (effects (font (size 1.27 1.27)) hide))
  (property "Value" "GND" (at 145.542 143.7132 0) (effects (font (size 1.27 1.27))))
  (property "Footprint" "" (at 145.415 139.319 0) (effects (font (size 1.27 1.27)) hide))
  (property "Datasheet" "" (at 145.415 139.319 0) (effects (font (size 1.27 1.27)) hide)) (pin "1"))

 (symbol (lib_id "Device:C_Small") (at 190.5 127.635 0) (unit 1) (in_bom yes) (on_board yes) (dnp no)
  (property "Reference" "C1" (at 192.8368 126.4666 0) (effects (font (size 1.27 1.27)) (justify left)))
  (property "Value" "0.1uF" (at 192.8368 128.778 0) (effects (font (size 1.27 1.27)) (justify left)))
  (property "Footprint" "Capacitor_SMD:C_0805_2012Metric_Pad1.15x1.40mm_HandSolder" (at 190.5 127.635 0) (effects (font (size 1.27 1.27)) hide))
  (property "Datasheet" "~" (at 190.5 127.635 0) (effects (font (size 1.27 1.27)) hide)) (pin "1") (pin "2"))

 (symbol (lib_id "power:+3V3") (at 190.5 122.936 0) (unit 1) (in_bom yes) (on_board yes) (dnp no)
  (property "Reference" "#PWR010" (at 190.5 126.746 0) (effects (font (size 1.27 1.27)) hide))
  (property "Value" "+3V3" (at 190.881 118.5418 0) (effects (font (size 1.27 1.27))))
  (property "Footprint" "" (at 190.5 122.936 0) (effects (font (size 1.27 1.27)) hide))
  (property "Datasheet" "" (at 190.5 122.936 0) (effects (font (size 1.27 1.27)) hide)) (pin "1"))

 (symbol (lib_id "power:GND") (at 190.5 133.985 0) (unit 1) (in_bom yes) (on_board yes) (dnp no)
  (property "Reference" "#PWR011" (at 190.5 140.335 0) (effects (font (size 1.27 1.27)) hide))
  (property "Value" "GND" (at 190.627 138.3792 0) (effects (font (size 1.27 1.27))))
  (property "Footprint" "" (at 190.5 133.985 0) (effects (font (size 1.27 1.27)) hide))
  (property "Datasheet" "" (at 190.5 133.985 0) (effects (font (size 1.27 1.27)) hide)) (pin "1"))

 (sheet_instances (path "" (page "1"))))
